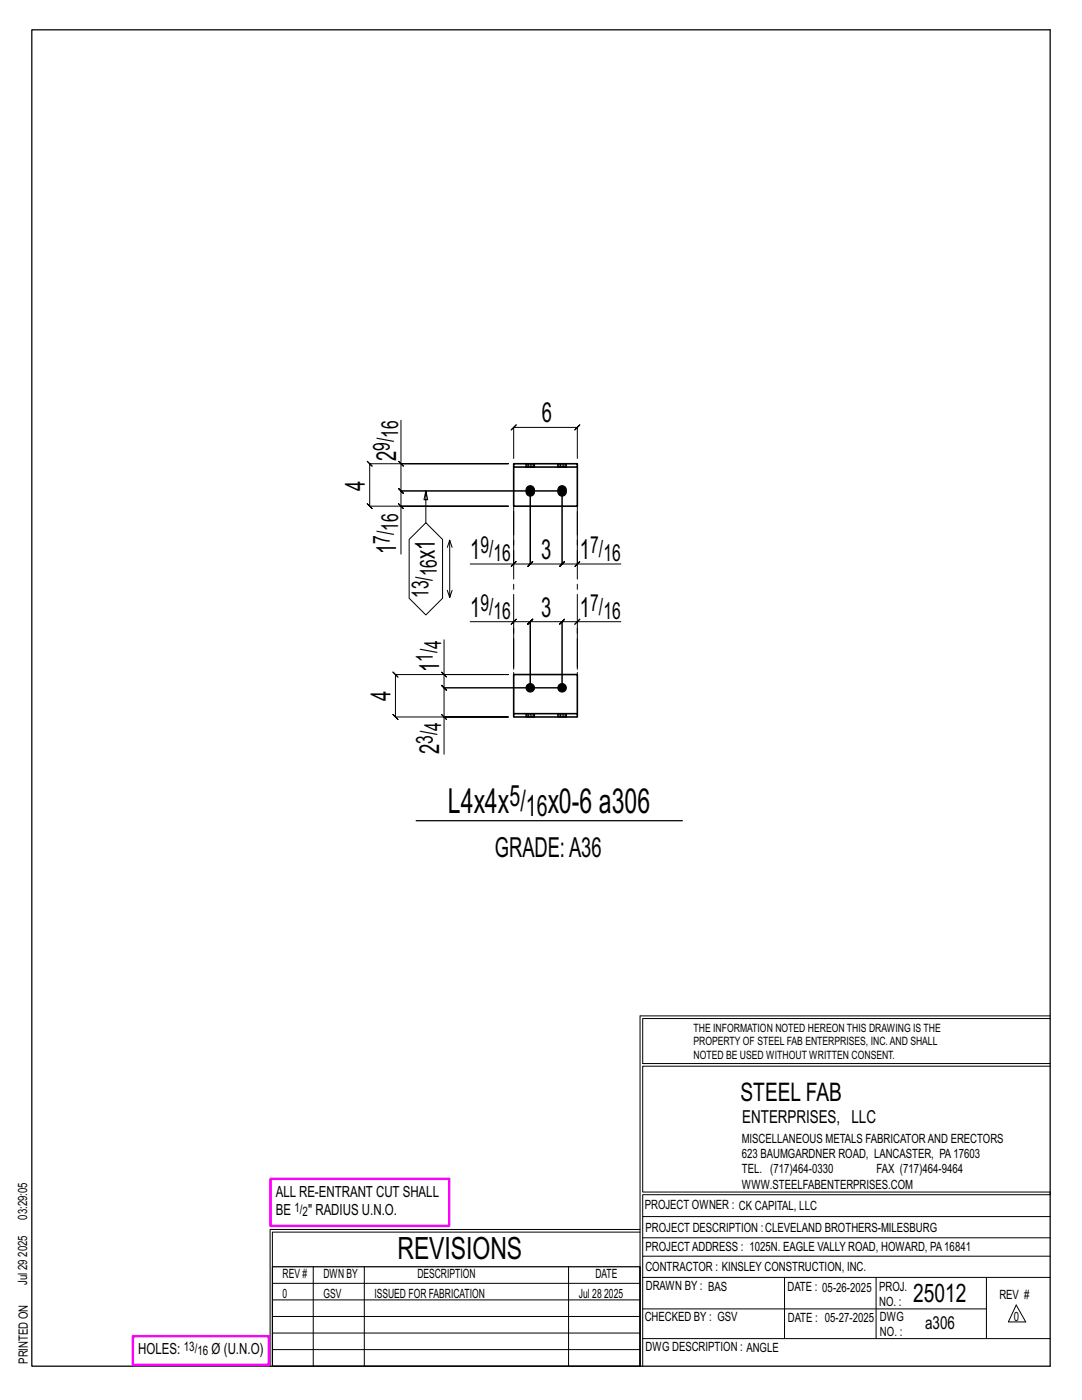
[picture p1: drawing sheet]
<svg xmlns="http://www.w3.org/2000/svg" width="216mm" height="279mm" viewBox="0 0 216 279" stroke-linecap="round" stroke-linejoin="round" font-family="sans-serif">
<g fill="none" stroke="#000" stroke-width=".2">
<path d="M79.5 92.1l1 1zM80 83.9v8.7h21.4h-27.6l-.5-.5 1 1-.5-.5v8.4l-.5-.5 1 1-.5-.5h27.6h-21.4v9.6M80 92.6v5.4l-.5-.5 1 1-.5-.5h32.2M85 98l-.4 1.7h.7l-.3-1.7v6.3M102.5 91.5v-6.2l-.5 .5 1-1-.5 .5h12.7l-.5 .5 1-1-.5 .5v6.2M112.2 98h-32.2l-.5-.5 1 1-.5-.5v3M112.2 98v14.6l.5-.5-1 1 .5-.5h-6.4l.5-.5-1 1 .5-.5v-14.6v14.6l.5-.5-1 1 .5-.5h-3.3M112.2 98v14.6l-.5 .5 1-1-.5 .5h3M79.5 100.5l1 1zM81.6 107.7l3.4-3.4 3.3 3.4v11.7l-3.3 3.3-3.4-3.3zM89.3 109.2l.4-1.4 .5 1.4M89.3 117.8l.4 1.4"/>
<path d="M89.7 107.8v11.4l.5-1.4M102.5 102.1v10.5h-8.7M103 112.1l-1 1zM115.2 112.6l.5-.5-1 1zM115.2 102.1v10.5h8.7M88.1 134.1l1 1zM88.6 127.7v6.9h12.8h-22.5l-.5-.5 1 1-.5-.5v8.5l-.5-.5 1 1-.5-.5h22.5h-12.8v7.4M88.6 134.6v2.7l-.5-.5 1 1-.5-.5h23.6M93.8 124.1h8.7v9.5M102 124.6l1-1zM102.5 124.1h3.3l-.5 .5 1-1-.5 .5v13.2v-13.2l-.5 .5 1-1-.5 .5h6.4l-.5 .5 1-1-.5 .5v13.2M112.2 137.3h-23.6l-.5-.5 1 1-.5-.5v5.8"/>
<path d="M114.7 124.6l1-1zM115.2 124.1h-3l.5-.5-1 1 .5-.5v13.2M123.9 124.1h-8.7v9.5M88.1 142.6l1 1zM127.7 202.7v70M127.7 202.7h81.8M209.5 203.3h-81.3v9h81.3M209.5 212.8h-81.3v25.1h81.3v.5h-81.3v34.3M54.4 259.4h73.3M54.4 256.1h73.3M62.5 252.8v19.9M72.7 252.8v19.9"/>
<path d="M113.4 252.8v19.9M127.7 245.4h-73.8v27.3M127.7 245.9h-73.3v6.9M128.2 242.8h81.3M128.2 254.9h81.3M128.2 250.7h81.3M128.2 247h81.3M156.5 254.9v12.2M174.8 254.9v12.2M196.8 254.9v12.2M54.4 269.3h73.3M54.4 266h73.3"/>
<path d="M54.4 262.7h73.3M128.2 261.2h68.6M128.2 267.1h81.3M202.8 260.4l1.9 3.4h-3.5z"/>
</g>
<path d="M6.3 6h203.2v266.7h-203.2zM83 163.8h53.2M54.4 252.8h73.3v19.9h-73.3z" fill="none" stroke="#000" stroke-width=".25"/>
<path d="M54 235.3h35.6v9.3h-35.6zM26.5 266.7h27.1v5.7h-27.1z" fill="none" stroke="#f0f" stroke-width=".5"/>
<g fill="#000" stroke="#000" stroke-width=".2">
<path d="M105.2 97.2a.91 .91 0 0 1 1.1-.1 .91 .91 0 0 1 .4 1.1 .9 .9 0 0 1-1.1 .8 .9 .9 0 0 1-.7-1.2zM111.5 97.2a.91 .91 0 0 1 1.2-.1 .91 .91 0 0 1 .3 1.1 .9 .9 0 0 1-1.1 .8 .9 .9 0 0 1-.6-1.2z"/>
<circle cx="105.8" cy="137.3" r=".86"/>
<circle cx="112.2" cy="137.3" r=".86"/>
</g>
<path d="M102.5 92.6h12.7v.6h-12.7zM102.5 93.2v7.8h12.7v-7.8M104.9 92.5v.1M104.9 93.2h.1M106.7 92.5v.1M106.7 93.2h.1M111.3 92.5v.1M111.3 93.2h.1M113 92.5v.1M113 93.2h.1M102.5 142.4h12.7v.7h-12.7zM102.5 142.4v-7.8h12.7v7.8" fill="none" stroke="#000" stroke-width=".32"/>
<g fill="none" stroke="#000" stroke-width=".2" stroke-dasharray="2 1.4">
<path d="M104.9 92.6v.6M104.9 92.5h.1M105.2 92.5h-.2l-.1 .7M105.5 92.5h-.3v.7h-.2M105.8 92.5h.3v.7h-.3zM105.8 92.5h-.3v.7h-.3M105.8 93.2h-.3M106.1 92.5h.3v.7h-.3M106.4 92.5h.2v.7h-.2M106.6 92.5h.1M106.7 93.2h-.1M106.7 93.2v-.6"/>
<path d="M111.3 92.6v.6M111.3 92.5h.1M111.5 92.5h-.1l-.1 .7M111.8 92.5h-.3v.7h-.1M112.2 92.5h.3v.7h-.3zM112.2 92.5h-.4v.7h-.3M112.2 93.2h-.4M112.5 92.5h.3v.7h-.3M112.8 92.5h.2v.7h-.2M113 92.5h.1M113 93.2h.1M113 93.2v-.6"/>
<path d="M105 143.1v-.7M105.2 143.1h-.2v-.7h.2M105.5 143.1h-.3v-.7h.3M105.8 143.1h-.3v-.7h.3M106.1 143.1h.3v-.7h.2M106.1 142.4h-.3v.7h.3v-.7h.3M106.6 142.4l.1 .7zM106.6 143.1h-.2M111.4 143.1v-.7M111.5 143.1h-.1v-.7h.1M111.8 143.1h-.3v-.7h.3M112.2 143.1h-.4v-.7h.4"/>
<path d="M112.5 143.1h.3v-.7h.2M112.5 142.4h-.3v.7h.3v-.7h.3M113 142.4v.7zM113 143.1h-.2"/>
</g>
<path d="M102.5 101v33.6M115.2 101v33.6" fill="none" stroke="#000" stroke-width=".2" stroke-dasharray="5.8 1 1 1"/>
<g font-size="6.9">
<text x="89.4" y="162.3">L4x4x</text>
<text x="109.3" y="162.3">x0-6 a306</text>
</g>
<text font-size="6.1" x="79.3" y="251.3">REVISIONS</text>
<g font-size="5.9">
<text x="101.7" y="160.8">5/</text>
<text x="105" y="162.9">16</text>
</g>
<g font-size="5.5">
<text x="108.1" y="84.3">6</text>
<text x="79" y="92" transform="rotate(-90 79 92)">2</text>
<text x="72.8" y="97.9" transform="rotate(-90 72.8 97.9)">4</text>
<text x="79" y="110.6" transform="rotate(-90 79 110.6)">1</text>
<text x="86.7" y="111.6" transform="rotate(-90 86.7 111.6)">x1</text>
<text x="93.8" y="111.6">1</text>
<text x="108" y="111.6">3</text>
<text x="115.7" y="111.6">1</text>
<text x="93.8" y="123.1">1</text>
<text x="108" y="123.1">3</text>
<text x="115.7" y="123.1">1</text>
<text x="87.6" y="134.1" transform="rotate(-90 87.6 134.1)">1</text>
<text x="77.9" y="139.9" transform="rotate(-90 77.9 139.9)">4</text>
<text x="87.6" y="150.5" transform="rotate(-90 87.6 150.5)">2</text>
<text x="98.7" y="171.1">GRADE:A36</text>
</g>
<g font-size="5.1">
<text x="147.8" y="219.8">STEEL FAB</text>
<text x="182.2" y="259.9">25012</text>
</g>
<g font-size="4.7">
<text x="77.8" y="90" transform="rotate(-90 77.8 90)">9/</text>
<text x="79.4" y="87.4" transform="rotate(-90 79.4 87.4)">16</text>
<text x="79.4" y="105.9" transform="rotate(-90 79.4 105.9)">16</text>
<text x="77.8" y="108.5" transform="rotate(-90 77.8 108.5)">7/</text>
<text x="95.9" y="110.3">9/</text>
<text x="98.5" y="112">16</text>
<text x="117.8" y="110.3">7/</text>
<text x="120.4" y="112">16</text>
<text x="85.5" y="119.4" transform="rotate(-90 85.5 119.4)">13/</text>
<text x="87.2" y="115" transform="rotate(-90 87.2 115)">16</text>
<text x="95.9" y="121.8">9/</text>
<text x="98.5" y="123.5">16</text>
<text x="117.8" y="121.8">7/</text>
<text x="120.4" y="123.5">16</text>
<text x="88" y="129.4" transform="rotate(-90 88 129.4)">4</text>
<text x="86.4" y="132" transform="rotate(-90 86.4 132)">1/</text>
<text x="86.4" y="148.5" transform="rotate(-90 86.4 148.5)">3/</text>
<text x="88" y="145.9" transform="rotate(-90 88 145.9)">4</text>
</g>
<g font-size="3.6">
<text x="148.1" y="224.1">ENTERPRISES, LLC</text>
<text x="184.6" y="265.2">a306</text>
</g>
<g font-size="3.1">
<text x="55" y="238.9">ALL RE-ENTRANT CUT SHALL</text>
<text x="55" y="242.5">BE</text>
<text x="61.5" y="242.5">&quot; RADIUS U.N.O.</text>
<text x="27.6" y="270.2">HOLES:</text>
<text x="42.2" y="270.2">Ø (U.N.O)</text>
</g>
<g font-size="2.6">
<text x="58.8" y="241.8">1/</text>
<text x="60.4" y="242.7">2</text>
<text x="36.7" y="269.6">13/</text>
<text x="39.4" y="270.5">16</text>
</g>
<g font-size="2.5">
<text x="148" y="231.2">623 BAUMGARDNER ROAD, LANCASTER, PA17603</text>
<text x="148" y="228.1">MISCELLANEOUS METALS FABRICATORAND ERECTORS</text>
<text x="148" y="237.2">WWW.STEELFABENTERPRISES.COM</text>
<text x="148" y="234.2">TEL. (717)464-0330</text>
<text x="174.9" y="234.2">FAX (717)464-9464</text>
<text x="5.4" y="243.4" transform="rotate(-90 5.4 243.4)">03:29:05</text>
<text x="128.7" y="241.3">PROJECT OWNER : CK CAPITAL, LLC</text>
<text x="128.8" y="246">PROJECT DESCRIPTION :CLEVELAND BROTHERS-MILESBURG</text>
<text x="5.4" y="250.8" transform="rotate(-90 5.4 250.8)">2025</text>
<text x="128.8" y="249.7">PROJECTADDRESS : 1025N. EAGLE VALLY ROAD, HOWARD, PA16841</text>
<text x="5.4" y="256.5" transform="rotate(-90 5.4 256.5)">Jul 29</text>
<text x="56.4" y="255">REV #</text>
<text x="64.5" y="255">DWN BY</text>
<text x="83.3" y="255">DESCRIPTION</text>
<text x="118.8" y="255">DATE</text>
<text x="128.8" y="253.7">CONTRACTOR : KINSLEY CONSTRUCTION, INC.</text>
<text x="128.9" y="257.5">DRAWN BY : BAS</text>
<text x="157.1" y="257.6">DATE : 05-26-2025</text>
<text x="175.4" y="257.7">PROJ.</text>
<text x="56.4" y="259">0</text>
<text x="64.5" y="259">GSV</text>
<text x="74.7" y="259">ISSUED FOR FABRICATION</text>
<text x="115.5" y="259">Jul 28</text>
<text x="120.6" y="259">2025</text>
<text x="128.6" y="263.7">CHECKED BY : GSV</text>
<text x="157.2" y="263.7">DATE : 05-27-2025</text>
<text x="175.4" y="260.7">NO. :</text>
<text x="175.6" y="263.7">DWG</text>
<text x="199.4" y="259.2">REV #</text>
<text x="202.3" y="263.7">0</text>
<text x="128.8" y="269.7">DWG DESCRIPTION : ANGLE</text>
<text x="175.6" y="266.7">NO. :</text>
<text x="5.5" y="272.2" transform="rotate(-90 5.5 272.2)">PRINTED ON</text>
</g>
<g font-size="2.3">
<text x="138.4" y="208.6">PROPERTY OF STEEL FAB ENTERPRISES, INC.AND SHALL</text>
<text x="138.4" y="205.9">THE INFORMATION NOTED HEREON THIS DRAWING IS THE</text>
<text x="138.4" y="211.3">NOTED BE USED WITHOUT WRITTEN CONSENT.</text>
</g>
</svg>
